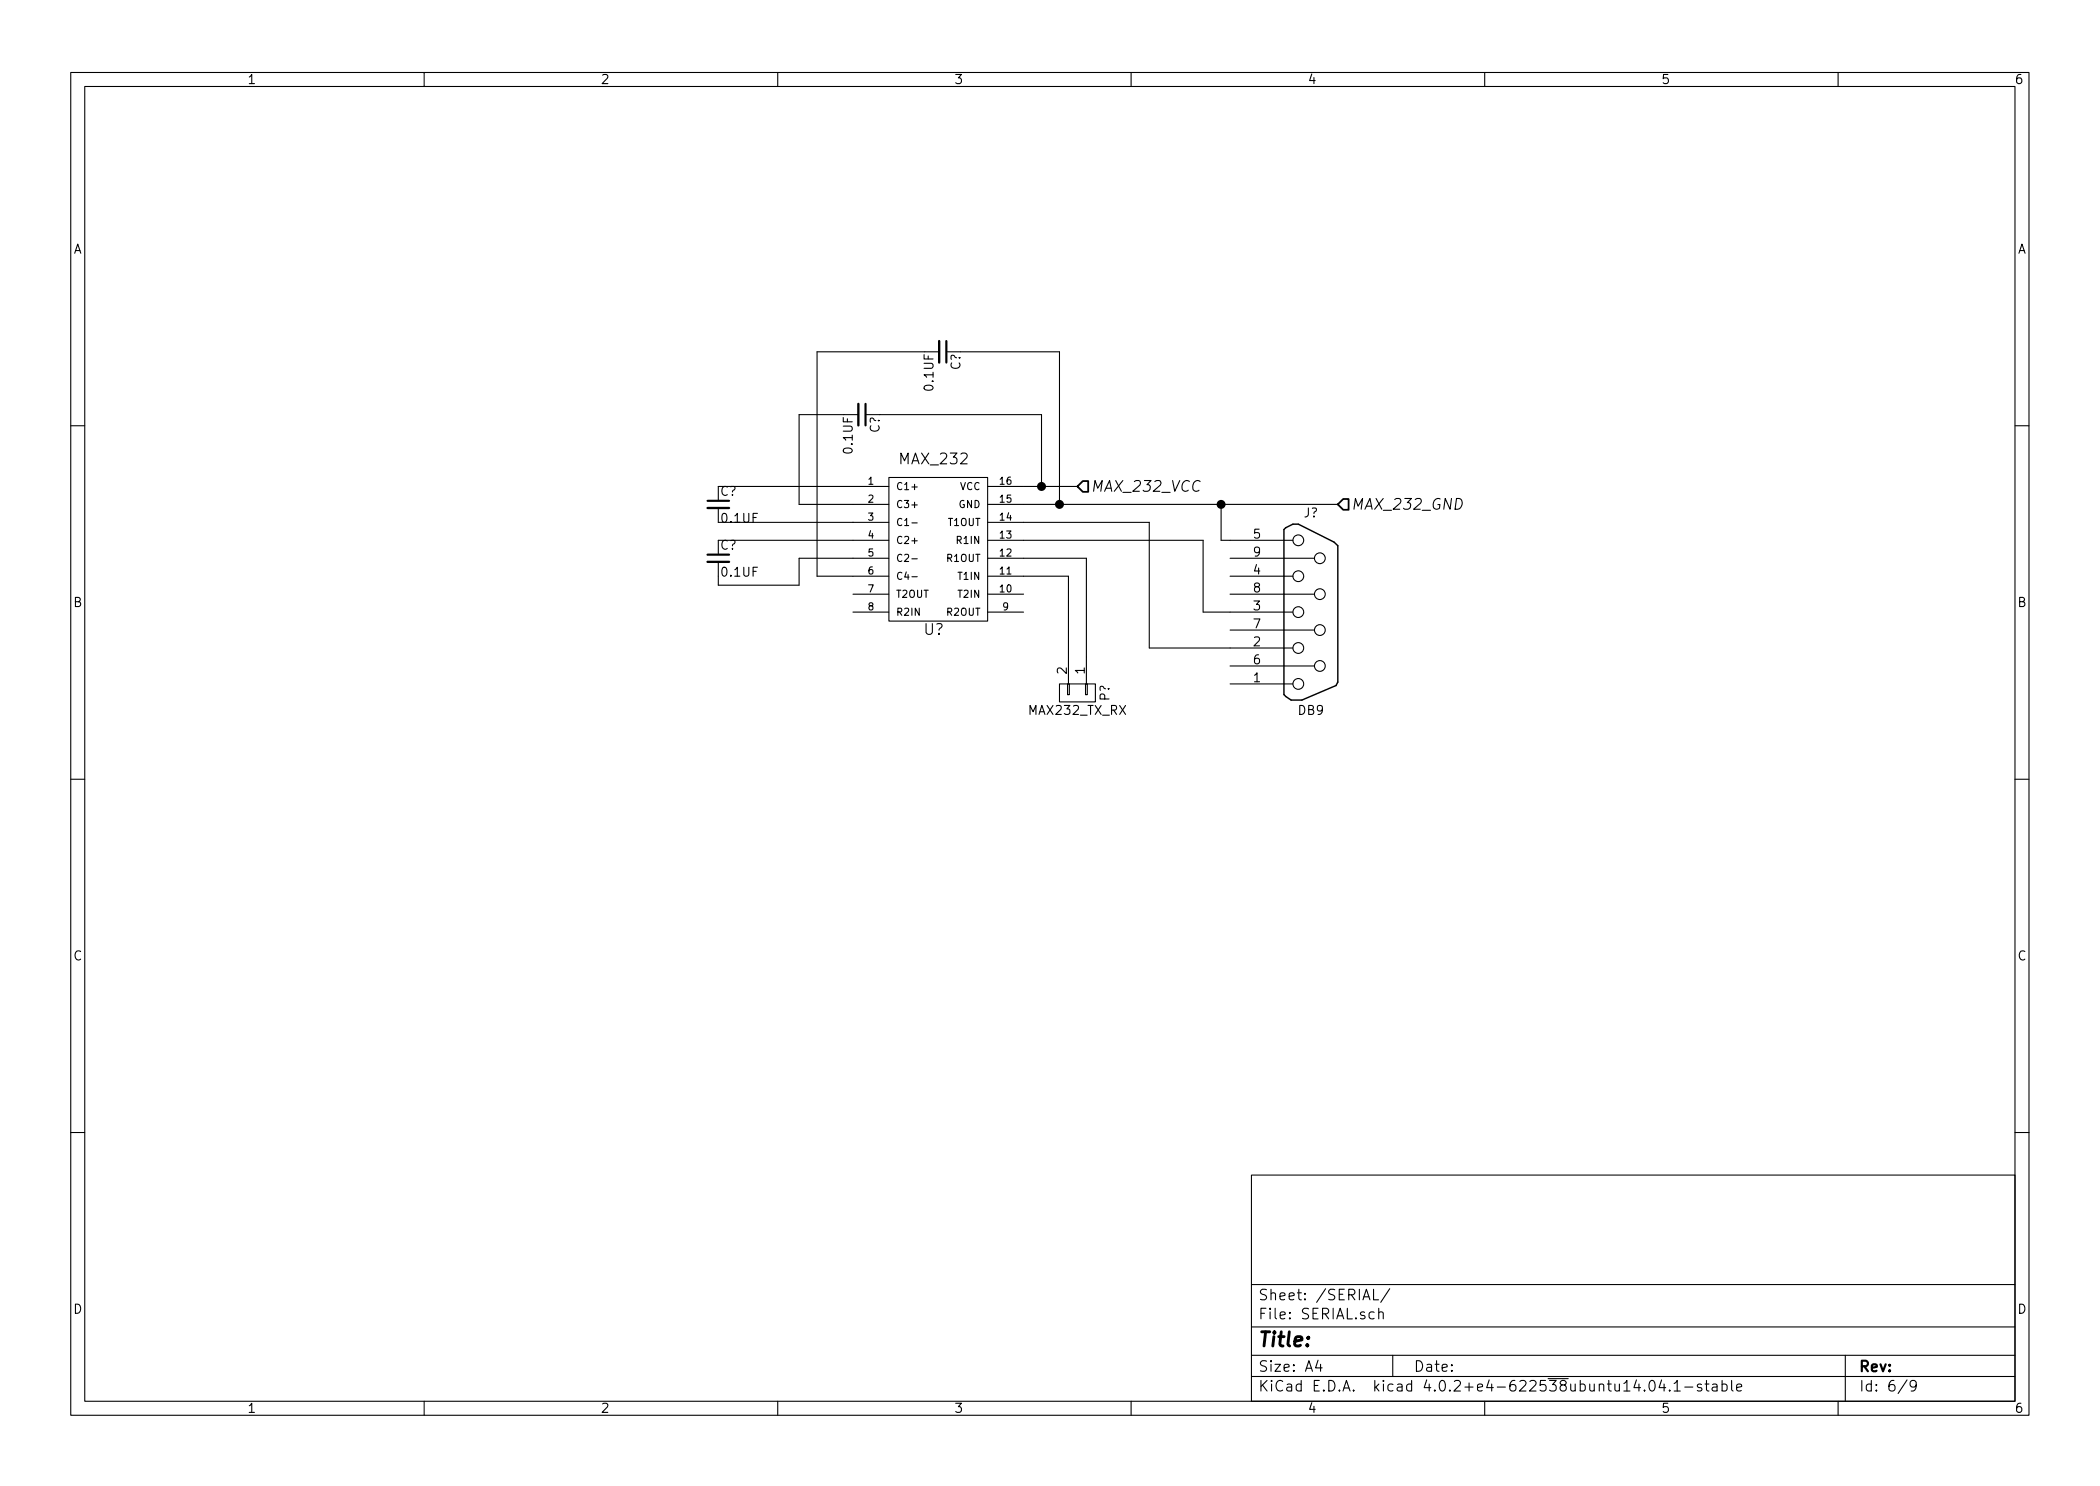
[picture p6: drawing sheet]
EESchema Schematic File Version 2
LIBS:power
LIBS:device
LIBS:transistors
LIBS:conn
LIBS:linear
LIBS:regul
LIBS:74xx
LIBS:cmos4000
LIBS:adc-dac
LIBS:memory
LIBS:xilinx
LIBS:microcontrollers
LIBS:dsp
LIBS:microchip
LIBS:analog_switches
LIBS:motorola
LIBS:texas
LIBS:intel
LIBS:audio
LIBS:interface
LIBS:digital-audio
LIBS:philips
LIBS:display
LIBS:cypress
LIBS:siliconi
LIBS:opto
LIBS:atmel
LIBS:contrib
LIBS:valves
LIBS:8051_generic_89s51
LIBS:7805_mod
LIBS:HexConverter
LIBS:MOTOR
LIBS:ams1117_
LIBS:arduinoNano
LIBS:arduinouno
LIBS:buzzer
LIBS:cmos_cell
LIBS:color_sensor
LIBS:esp8266
LIBS:fingerprintsensor
LIBS:flex
LIBS:ftdi232rl
LIBS:hexconverter
LIBS:i2cmemoty24ls256
LIBS:l293d_modified
LIBS:ldr
LIBS:lm3915
LIBS:oleddisplay
LIBS:ov7670
LIBS:pushbutton
LIBS:relay
LIBS:sd_card_module
LIBS:servo
LIBS:valve
LIBS:xbee
LIBS:max_232
LIBS:0808
LIBS:8051_dev-cache
EELAYER 25 0
EELAYER END
$Descr A4 11693 8268
encoding utf-8
Sheet 7 9
Title ""
Date ""
Rev ""
Comp ""
Comment1 ""
Comment2 ""
Comment3 ""
Comment4 ""
$EndDescr
$Comp
L MAX_232 U?
U 1 1
P 5200 3450
F 0 "U?" H 5200 3400 60  0000 C CNN
F 1 "MAX_232" H 5200 4350 60  0000 C CNN
F 2 "" H 5200 3450 60  0000 C CNN
F 3 "" H 5200 3450 60  0000 C CNN
	1    5200 3450
	1    0    0    -1  
$EndComp
$Comp
L C_Small C?
U 1 1
P 4000 2800
F 0 "C?" H 4010 2870 50  0000 L CNN
F 1 "0.1UF" H 4010 2720 50  0000 L CNN
F 2 "" H 4000 2800 50  0000 C CNN
F 3 "" H 4000 2800 50  0000 C CNN
	1    4000 2800
	1    0    0    -1  
$EndComp
$Comp
L C_Small C?
U 1 1
P 4000 3100
F 0 "C?" H 4010 3170 50  0000 L CNN
F 1 "0.1UF" H 4010 3020 50  0000 L CNN
F 2 "" H 4000 3100 50  0000 C CNN
F 3 "" H 4000 3100 50  0000 C CNN
	1    4000 3100
	1    0    0    -1  
$EndComp
Text HLabel 6000 2700 2    60   Input Italic 0
MAX_232_VCC
Text HLabel 7450 2800 2    60   Input Italic 0
MAX_232_GND
$Comp
L C_Small C?
U 1 1
P 4800 2300
F 0 "C?" H 4810 2370 50  0000 L CNN
F 1 "0.1UF" H 4810 2220 50  0000 L CNN
F 2 "" H 4800 2300 50  0000 C CNN
F 3 "" H 4800 2300 50  0000 C CNN
	1    4800 2300
	0    1    1    0   
$EndComp
$Comp
L C_Small C?
U 1 1
P 5250 1950
F 0 "C?" H 5260 2020 50  0000 L CNN
F 1 "0.1UF" H 5260 1870 50  0000 L CNN
F 2 "" H 5250 1950 50  0000 C CNN
F 3 "" H 5250 1950 50  0000 C CNN
	1    5250 1950
	0    1    1    0   
$EndComp
$Comp
L CONN_01X02 P?
U 1 1
P 6000 3850
F 0 "P?" H 6000 4000 50  0000 C CNN
F 1 "MAX232_TX_RX" V 6100 3850 50  0000 C CNN
F 2 "" H 6000 3850 50  0000 C CNN
F 3 "" H 6000 3850 50  0000 C CNN
	1    6000 3850
	0    1    1    0   
$EndComp
$Comp
L DB9 J?
U 1 1
P 7300 3400
F 0 "J?" H 7300 3950 50  0000 C CNN
F 1 "DB9" H 7300 2850 50  0000 C CNN
F 2 "" H 7300 3400 50  0000 C CNN
F 3 "" H 7300 3400 50  0000 C CNN
	1    7300 3400
	1    0    0    -1  
$EndComp
Wire Wire Line
	4000 2700 4750 2700
Wire Wire Line
	4000 2900 4750 2900
Wire Wire Line
	4000 3000 4750 3000
Wire Wire Line
	4750 3100 4450 3100
Wire Wire Line
	4450 3100 4450 3250
Wire Wire Line
	4450 3250 4000 3250
Wire Wire Line
	4000 3250 4000 3200
Wire Wire Line
	6000 2700 5700 2700
Wire Wire Line
	5700 2800 7450 2800
Wire Wire Line
	4700 2300 4450 2300
Wire Wire Line
	4450 2300 4450 2800
Wire Wire Line
	4450 2800 4750 2800
Wire Wire Line
	4900 2300 5800 2300
Wire Wire Line
	5800 2300 5800 2700
Connection ~ 5800 2700
Wire Wire Line
	5350 1950 5900 1950
Wire Wire Line
	5900 1950 5900 2800
Connection ~ 5900 2800
Wire Wire Line
	5150 1950 4550 1950
Wire Wire Line
	4550 1950 4550 3200
Wire Wire Line
	4550 3200 4750 3200
Wire Wire Line
	5700 3200 5950 3200
Wire Wire Line
	5950 3200 5950 3650
Wire Wire Line
	5700 3100 6050 3100
Wire Wire Line
	6050 3100 6050 3650
Wire Wire Line
	6850 3600 6400 3600
Wire Wire Line
	6400 3600 6400 2900
Wire Wire Line
	6400 2900 5700 2900
Wire Wire Line
	5700 3000 6700 3000
Wire Wire Line
	6700 3000 6700 3400
Wire Wire Line
	6700 3400 6850 3400
Wire Wire Line
	6850 3000 6800 3000
Wire Wire Line
	6800 3000 6800 2800
Connection ~ 6800 2800
$EndSCHEMATC
